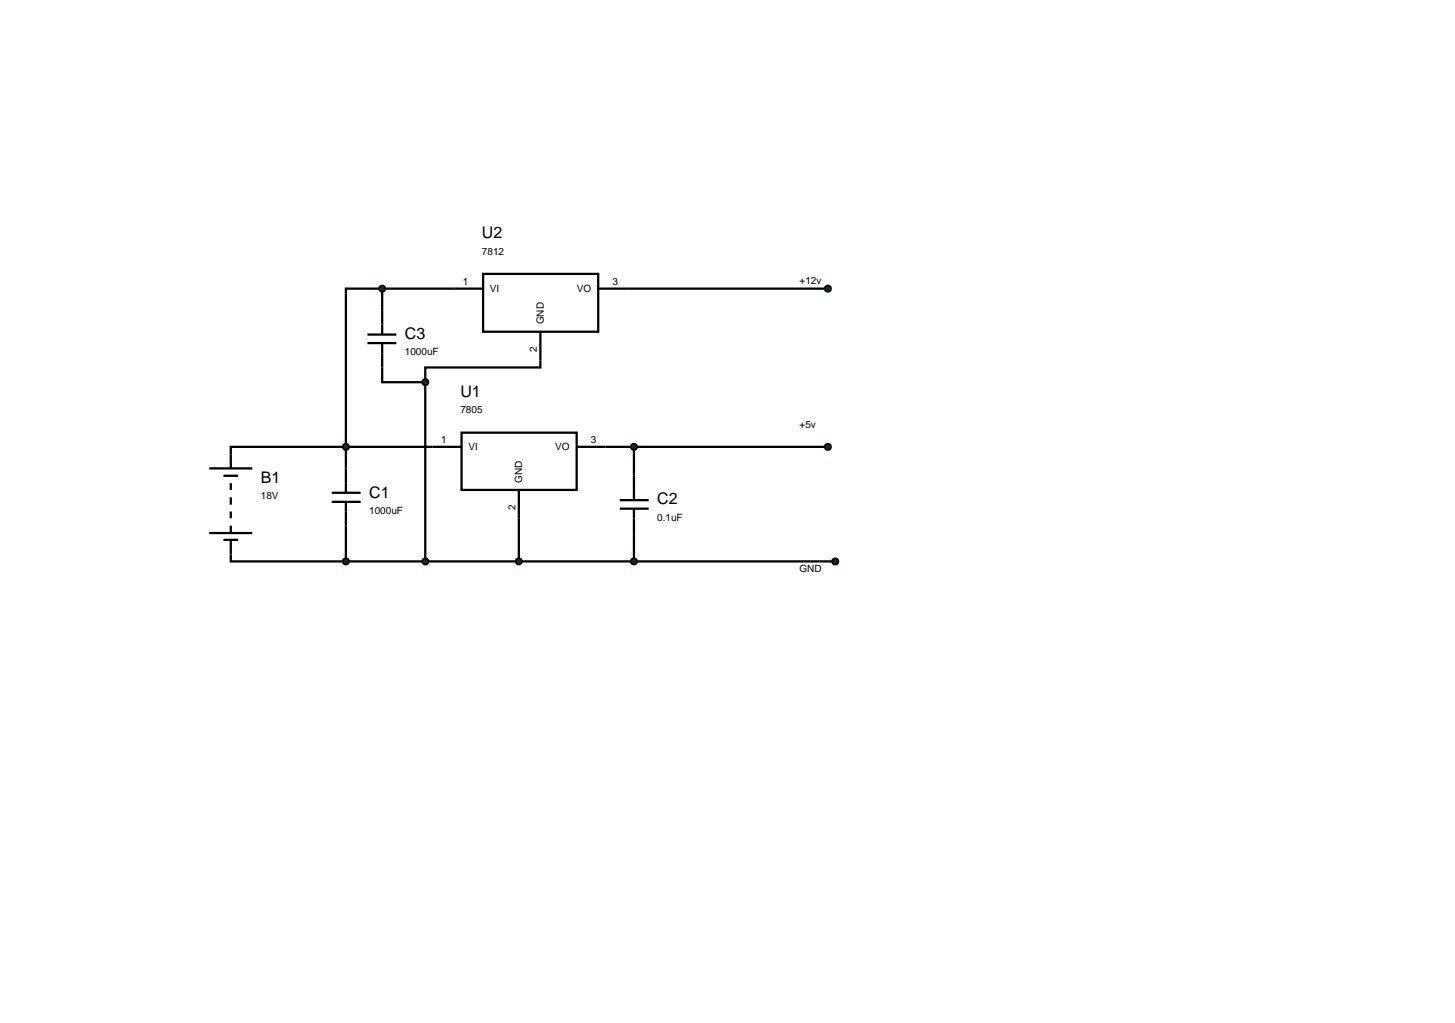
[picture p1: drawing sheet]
<svg xmlns="http://www.w3.org/2000/svg" width="257mm" height="180mm" viewBox="0 0 257 180" stroke-linecap="round" stroke-linejoin="round" font-family="sans-serif">
<g fill="none" stroke="#000" stroke-width=".4">
<path d="M67.4 50.9h-6.4v27.9M67.4 50.9h12.7M67.4 50.9v3.8M110.6 50.9h35.4M61 78.8h-20.3v3.8M61 78.8v8.1M61 78.8h20.4M67.4 64.8v2.6h7.6M75 67.4v31.6M81.4 76.3h20.3v10.1h-20.3zM95.3 63.6v1.2h-20.3v2.6M101.7 78.8h44.3"/>
<path d="M111.8 78.8v5.1M36.9 82.6h7.6M36.9 94h7.6M39.4 83.9h2.6M39.4 95.2h2.6M40.7 95.2v3.8h20.3M40.7 85.2v1.2M40.7 87.7v1.3M40.7 90.2v1.2M40.7 92.7v1.3M58.5 88.5h5.1M58.5 86.9h5.1"/>
<path d="M61 88.5v10.5M61 99h86.3M91.5 86.4v12.6M111.8 94v5"/>
</g>
<g fill="#004000" stroke="#000" stroke-width=".4">
<path d="M60.6 78.5l.4-.2-.5 .5zM61 78.3l.3 .1 .2 .4zM61 79.3l.5-.5-.2 .4zM60.5 78.8l.5 .5-.4-.2z"/>
<path d="M60.6 98.7l.4-.2-.5 .5zM61 98.5l.4 .2 .1 .3zM61 99.5l.5-.5-.2 .4zM60.5 99l.5 .5-.4-.2z"/>
</g>
<g fill="#004000">
<path d="M60.5 78.8l.5-.5 .5 .5-.5 .5z"/>
<path d="M60.5 99l.5-.5 .5 .5-.5 .5z"/>
</g>
<path d="M109.3 89.7h5.1M109.3 88.2h5.1M111.8 83.9v4.3M111.8 89.7v4.3" fill="none" stroke="#000" stroke-width=".4"/>
<path d="M91.1 98.7l.4-.2-.5 .5zM91.5 98.5l.4 .2 .1 .3zM92 99l-.2 .4-.3 .1zM91 99l.5 .5-.3-.1z" fill="#004000" stroke="#000" stroke-width=".4"/>
<path d="M91 99l.5-.5 .5 .5-.5 .5z" fill="#004000"/>
<path d="M80.1 50.9h5.1M85.2 48.3h20.3v10.2h-20.3zM95.3 58.5v5.1M105.5 50.9h5.1" fill="none" stroke="#000" stroke-width=".4"/>
<g fill="#004000" stroke="#000" stroke-width=".4">
<path d="M74.6 98.7l.4-.2-.5 .5zM75 98.5l.4 .2 .1 .3zM75 99.5l.5-.5-.2 .4zM74.5 99l.5 .5-.3-.1z"/>
<path d="M111.5 78.4l.3-.1-.5 .5zM111.8 78.3l.3 .1 .2 .4zM111.8 79.3l.5-.5-.2 .4zM111.3 78.8l.5 .5-.4-.2z"/>
<path d="M145.7 78.4l.3-.1-.5 .5zM146 78.3l.3 .1 .2 .4zM146 79.3l.5-.5-.2 .4zM145.5 78.8l.5 .5-.4-.2z"/>
<path d="M111.4 98.7l.4-.2-.5 .5zM111.8 98.5l.4 .2 .1 .3zM111.8 99.5l.5-.5-.2 .4zM111.3 99l.5 .5-.3-.1z"/>
<path d="M146.9 98.7l.4-.2-.5 .5zM147.3 98.5l.4 .2 .1 .3zM147.3 99.5l.5-.5-.2 .4zM146.8 99l.5 .5-.3-.1z"/>
<path d="M145.7 50.5l.3-.1-.5 .5zM146 50.4l.3 .1 .2 .4zM146.5 50.9l-.1 .3-.4 .2zM145.5 50.9l.5 .5-.4-.2z"/>
</g>
<g fill="#004000">
<path d="M74.5 99l.5-.5 .5 .5-.5 .5z"/>
<path d="M111.8 78.3l.5 .5-.5 .5-.5-.5z"/>
<path d="M145.5 78.8l.5-.5 .5 .5-.5 .5z"/>
<path d="M111.3 99l.5-.5 .5 .5-.5 .5z"/>
<path d="M146.8 99l.5-.5 .5 .5-.5 .5z"/>
<path d="M145.5 50.9l.5-.5 .5 .5-.5 .5z"/>
</g>
<path d="M64.8 59h5.1M67.4 54.7v4.3M64.8 60.5h5.1M67.4 60.5v4.3" fill="none" stroke="#000" stroke-width=".4"/>
<g fill="#004000" stroke="#000" stroke-width=".4">
<path d="M67 50.6l.4-.2-.5 .5zM67.4 50.4l.3 .1 .2 .4zM67.9 50.9l-.2 .4-.3 .1zM66.9 50.9l.5 .5-.4-.2z"/>
<path d="M74.6 67.1l.4-.2-.5 .5zM75 66.9l.3 .1 .2 .4zM75 67.9l.5-.5-.2 .4zM74.5 67.4l.5 .5-.4-.2z"/>
</g>
<g fill="#004000">
<path d="M67.4 50.4l.5 .5-.5 .5-.5-.5z"/>
<path d="M74.5 67.4l.5-.5 .5 .5-.5 .5z"/>
</g>
<g font-size="2.8">
<text x="85" y="42">U2</text>
<text x="71.4" y="59.8">C3</text>
<text x="81.2" y="70">U1</text>
<text x="46" y="85.2">B1</text>
<text x="65.1" y="87.8">C1</text>
<text x="115.9" y="89">C2</text>
</g>
<g font-size="1.8">
<text x="85" y="44.9">7812</text>
<text x="81.6" y="50.3">1</text>
<text x="86.4" y="51.5">VI</text>
<text x="101.7" y="51.5">VO</text>
<text x="108" y="50.3">3</text>
<text x="141" y="50.1">+12v</text>
<text x="95.9" y="57.2" transform="rotate(-90 95.9 57.2)">GND</text>
<text x="71.4" y="62.6">1000uF</text>
<text x="94.7" y="62" transform="rotate(-90 94.7 62)">2</text>
<text x="81.2" y="72.8">7805</text>
<text x="141" y="75.5">+5v</text>
<text x="77.8" y="78.2">1</text>
<text x="82.6" y="79.4">VI</text>
<text x="97.9" y="79.4">VO</text>
<text x="104.2" y="78.2">3</text>
<text x="46" y="88">18V</text>
<text x="90.9" y="90" transform="rotate(-90 90.9 90)">2</text>
<text x="92.1" y="85.2" transform="rotate(-90 92.1 85.2)">GND</text>
<text x="65.1" y="90.6">1000uF</text>
<text x="115.9" y="91.8">0.1uF</text>
<text x="141" y="100.8">GND</text>
</g>
</svg>
